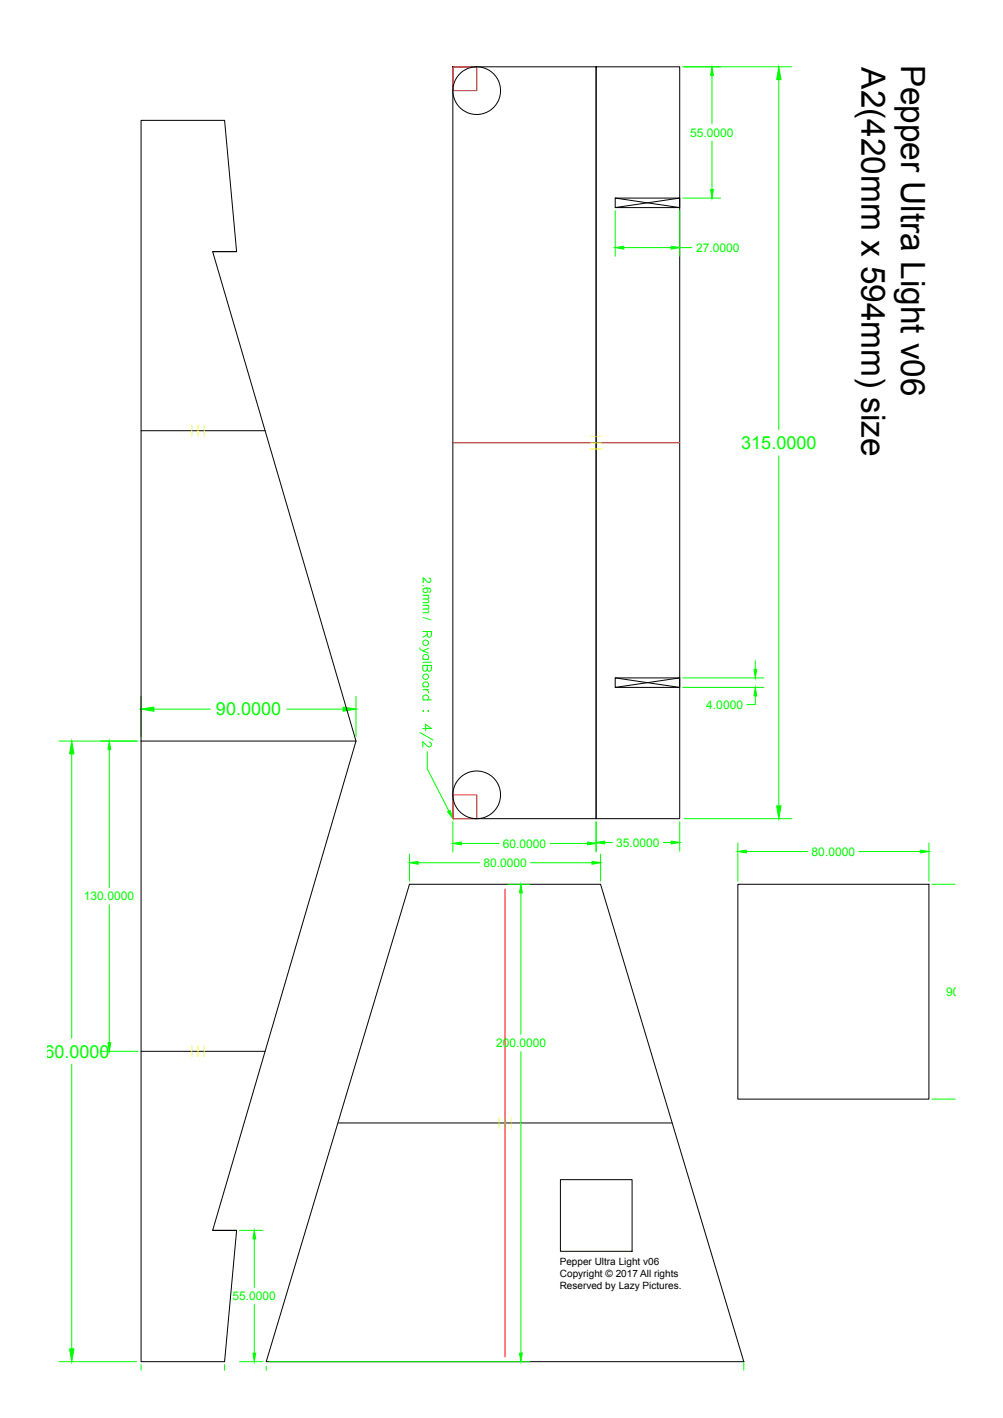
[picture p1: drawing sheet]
<svg xmlns="http://www.w3.org/2000/svg" width="420mm" height="594mm" viewBox="0 0 420 594" stroke-linecap="round" stroke-linejoin="round" font-family="sans-serif">
<g fill="none" stroke="#000" stroke-width=".42">
<path d="M189.6 28h.1M189.6 28h60v314.9h-60zM249.6 28h35v314.9h-35zM257.6 83h27v4h-27zM257.6 83l27 4M284.6 83l-27 4M89 105.4h10.1M99.1 105.4l-5.1-55h-34.9v260M99.1 105.4h-10.1l60.1 205M59.1 180.4h51.9M257.6 284h27v4h-27zM257.6 284l27 4"/>
<path d="M284.6 284l-27 4M59.1 310.4v260h34.9l5.1-55M59.1 310.4h90M149.1 310.4l-60.1 205h10.1M171.5 370.4h80l60 200h-200zM309 370.4h80v90h-80zM59.1 440.4h51.9M141.8 470.4h139.7M234.7 494.2h30v30h-30zM89 515.4h10.1"/>
<circle cx="199.6" cy="38" r="10"/>
<circle cx="199.6" cy="333" r="10"/>
</g>
<g fill="none" stroke="#0f0" stroke-width=".42">
<path d="M285.9 28h45.6M298.1 31.6v20.3M326.1 33.4v146.6M298.1 59.1v20.3M257.6 88.2v19.1M284.6 88.2v19.1M285.9 83h15.8M261.2 103.7h19.8M284.6 103.7h5.1M326.1 190.9v146.7M175.8 271.4v.5l1.3 .7M177.1 264.5h3.6v1.6l-.4 .7-.7 .2-.5-.4-.2-2.1"/>
<path d="M177.1 276.2h2.3M177.1 277.4h3.6M177.6 276.2a1.15 1.15 0 0 1-.2-1.7 1.15 1.15 0 0 1 1.7 0 1.15 1.15 0 0 1-.2 1.7M178.9 278.8l.2 2 .5 .4 .7-.2 .4-.7v-1.5h-3.6v1.5a.93 .93 0 0 0 .9 .9 .93 .93 0 0 0 .9-.9M178.9 265.8l-1.8 1.2M179.4 271.6l-2.3 1 2.3 1M316.3 276.8v3.6M59.1 291.7v16.8M64.4 297.1h23.7M120 297.1h23.7M149.1 291.7v16.8M177.1 297.8h.3z"/>
<path d="M177.1 287.7h2.3M177.1 288.9h2.3M177.1 293.2h3.6M177.6 287.7a1.15 1.15 0 0 1-.2-1.7 1.15 1.15 0 0 1 1.7 0 1.15 1.15 0 0 1-.2 1.7M177.6 293.2a1.15 1.15 0 0 1-.2-1.7 1.15 1.15 0 0 1 1.7 0 1.15 1.15 0 0 1-.2 1.7M178.4 288.9a1.16 1.16 0 0 1 1 1.4M179.1 297.8h.3zM285.9 284h34M285.9 288h34M316.3 291.6v3.6h-3.6M24.7 310.4h33.1M30 315.8v119.2"/>
<path d="M45.8 314v57.8M175.8 306.9l5.5 3.1M177.1 305.2h3.6l-2.5-1.8v2.6M178.9 314.9v7.2l9.1 17.7M179.8 310.9l.9 .6-.4 1.2a1.15 1.15 0 0 1-1.6-.3l-1.6-1.7v2.4M171.5 357.8v11.3M189.6 344.2v12.7M193.2 353.3h15.7M230.3 353.3h15.7M249.6 344.2v12.7M251.5 357.8v11.3M253.2 352.9h3.3"/>
<path d="M277.8 352.9h3.2M284.6 344.2v12.3M286.5 342.9h45M309 353.1v16M312.6 356.7h25.7M359.6 356.7h25.8M389 353.1v16M45.8 379.1v57.7M175.1 361.4h25.7M212.7 370.4h9M218.1 374v59.3M222.1 361.4h25.8"/>
<path d="M390.2 370.4h9.7M30 445.9v119.1M42.2 440.4h15.6M218.1 440.6v126.2M390.2 460.4h9.7M100.3 515.4h9.8M106.5 519v20.3M106.5 546.5v20.3M24.7 570.4h32.5M59.1 571.7v2.3M94 571.7v2.3M100.3 570.4h9.8"/>
<path d="M111.5 572.3v1.7M112.8 570.4h108.9M311.5 570.3v3.7"/>
<circle cx="178.3" cy="269.3" r="1.18"/>
<circle cx="178.3" cy="283.5" r="1.18"/>
</g>
<g fill="#0f0" stroke="#0f0" stroke-width=".42">
<path d="M246 352.7l3.6 .6-3.6 .6z"/>
<path d="M189.6 353.3l3.6-.6v1.2z"/>
<path d="M281 352.3l3.6 .6-3.6 .6z"/>
<path d="M249.6 352.9l3.6-.6v1.2z"/>
<path d="M326.1 28l.9 5.4h-1.8z"/>
<path d="M325.2 337.6h1.8l-.9 5.3z"/>
<path d="M298.1 28l.6 3.6h-1.2z"/>
<path d="M297.5 79.4h1.2l-.6 3.6z"/>
<path d="M315.7 280.4h1.2l-.6 3.6z"/>
<path d="M316.3 288l.6 3.6h-1.2z"/>
<path d="M187.4 340l1.1-.5 1.1 3.4z"/>
<path d="M257.6 103.7l3.6-.6v1.3z"/>
<path d="M281 103.1l3.6 .6-3.6 .7z"/>
<path d="M30 310.4l1 5.4h-1.9z"/>
<path d="M29.1 565h1.9l-1 5.4z"/>
<path d="M59.1 297.1l5.3-.9v1.7z"/>
<path d="M143.7 296.2l5.4 .9-5.4 .8z"/>
<path d="M171.5 361.4l3.6-.6v1.2z"/>
<path d="M247.9 360.8l3.6 .6-3.6 .6z"/>
<path d="M105.9 566.8h1.2l-.6 3.6z"/>
<path d="M106.5 515.4l.6 3.6h-1.2z"/>
<path d="M45.8 310.4l.6 3.6h-1.2z"/>
<path d="M45.2 436.8h1.2l-.6 3.6z"/>
<path d="M218.1 370.4l.6 3.6h-1.2z"/>
<path d="M217.5 566.8h1.2l-.6 3.6z"/>
<path d="M309 356.7l3.6-.6v1.2z"/>
<path d="M385.4 356.1l3.6 .6-3.6 .6z"/>
</g>
<path d="M189.6 28h10v10h-10zM189.6 185.5h95M189.6 333h10v9.9h-10zM211.5 372.4v196" fill="none" stroke="#f00" stroke-width=".42"/>
<path d="M80.3 178.2v4.5M82.9 178.2v4.5M85.5 178.2v4.5M247.4 182.8h4.5M247.4 185.5h4.5M247.4 188.1h4.5M80.3 438.2v4.4M82.9 438.2v4.4M85.5 438.2v4.4M208.8 468.2v4.5M211.5 468.2v4.5M214.1 468.2v4.5" fill="none" stroke="#ff0" stroke-width=".42"/>
<g font-size="14">
<text x="360.7" y="28.2" transform="rotate(90 360.7 28.2)">A2(420mm x 594mm) size</text>
<text x="377.4" y="27.1" transform="rotate(90 377.4 27.1)">Pepper Ultra Light v06</text>
</g>
<g font-size="7.5" fill="#00f900">
<text x="310.4" y="188.1">315.0000</text>
<text x="90.4" y="299.7">90.0000</text>
<text x="14.5" y="443.1">260.0000</text>
</g>
<g font-size="5" fill="#00f900">
<text x="289" y="57.2">55.0000</text>
<text x="291.5" y="105.5">27.0000</text>
<text x="177.1" y="241.9" transform="rotate(90 177.1 241.9)">2.6mm /</text>
<text x="295.8" y="296.9">4.0000</text>
<text x="210.6" y="355.1">60.0000</text>
<text x="258" y="354.7">35.0000</text>
<text x="339.9" y="358.5">80.0000</text>
<text x="202.4" y="363.2">80.0000</text>
<text x="35.2" y="377.2">130.0000</text>
<text x="396.2" y="417.2">90.0000</text>
<text x="207.7" y="438.7">200.0000</text>
<text x="97.4" y="544.7">55.0000</text>
</g>
<g font-size="4.2">
<text x="234.4" y="529.9">Pepper Ultra Light v06</text>
<text x="234.4" y="540">Reserved by Lazy Pictures.</text>
<text x="234.5" y="535">Copyright © 2017 All rights</text>
</g>
</svg>
